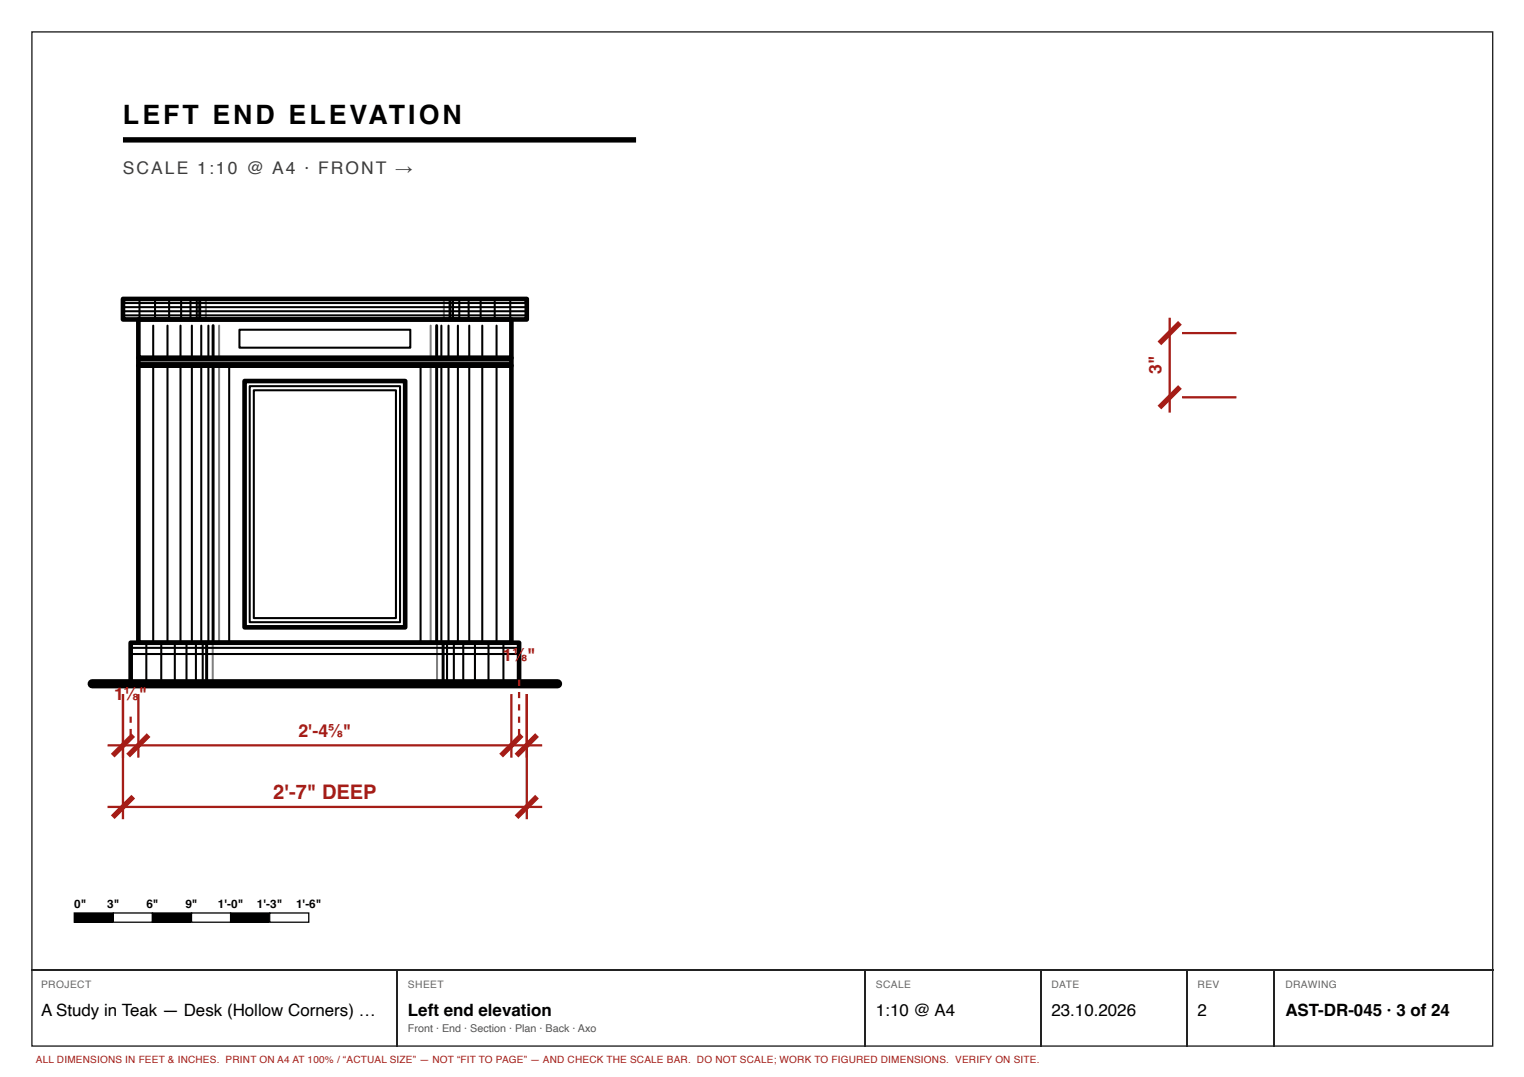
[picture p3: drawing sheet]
<svg xmlns="http://www.w3.org/2000/svg" width="297mm" height="210mm" viewBox="0 0 297 210" stroke-linecap="round" stroke-linejoin="round" font-family="sans-serif">
<path d="M6.2 6.2h284.7v197.7h-284.7z" fill="none" stroke="#222" stroke-width=".26"/>
<path d="M24 27.3h100" fill="none" stroke="#000" stroke-width="1" stroke-linecap="butt"/>
<path d="M24 58.3h78.7v4h-78.7zM27 62.3h72.7v7.5h-72.7zM27 69.8h72.7v1.5h-72.7zM27 71.3h72.7v54h-72.7zM47.7 74.3h31.3v48h-31.3zM25.5 125.3h75.7v8h-75.7z" fill="none" stroke="#000" stroke-width=".9"/>
<g fill="none" stroke="#000" stroke-width=".4">
<path d="M24 59.1h78.7M24 59.9h78.7M27.2 58.3v4M30.2 58.3v4M33 58.3v4M35.3 58.3v4M37.1 58.3v4M38.3 58.3v4M40.1 58.3v4M86.5 58.3v4M88.3 58.3v4M89.5 58.3v4"/>
<path d="M91.3 58.3v4M93.7 58.3v4M96.4 58.3v4M99.4 58.3v4M24 60.7h78.7M24 61.5h78.7M27 70.3h72.7M27 70.8h72.7M29.9 63.5v6.3M29.9 71.3v54M32.6 63.5v6.3M32.6 71.3v54"/>
<path d="M35.2 63.5v6.3M35.2 71.3v54M37.4 63.5v6.3M37.4 71.3v54M39.2 63.5v6.3M39.2 71.3v54M40.6 63.5v6.3M40.6 71.3v54M42.7 63.5v6.3M42.7 71.3v54M44.7 71.3v54M46.7 64.3h33.3v3.5h-33.3z"/>
<path d="M48.7 75.3h29.3v46h-29.3zM49.5 76.1h27.7v44.4h-27.7zM82 71.3v54M83.9 63.5v6.3M83.9 71.3v54M86 63.5v6.3M86 71.3v54M87.4 63.5v6.3M87.4 71.3v54M89.2 63.5v6.3M89.2 71.3v54M91.5 63.5v6.3"/>
<path d="M91.5 71.3v54M94 63.5v6.3M94 71.3v54M96.8 63.5v6.3M96.8 71.3v54M25.5 126.3h75.7M25.5 127.5h75.7M28.5 125.3v8M31.4 125.3v8M34.1 125.3v8M36.3 125.3v8M38.2 125.3v8"/>
<path d="M39.5 125.3v8M41.5 125.3v8M85.2 125.3v8M87.1 125.3v8M88.4 125.3v8M90.3 125.3v8M92.6 125.3v8M95.2 125.3v8M98.1 125.3v8"/>
</g>
<path d="M38.9 58.3v4M87.7 58.3v4M41.5 63.5v6.3M41.5 71.3v54M85.1 63.5v6.3M85.1 71.3v54M40.3 125.3v8M86.4 125.3v8" fill="none" stroke="#000" stroke-width=".58"/>
<path d="M18 133.3h90.7" fill="none" stroke="#000" stroke-width="1.8"/>
<path d="M24 135.3v12.4M27 135.3v12.4M99.7 135.3v12.4M102.7 135.3v12.4M21 145.3h84.7" fill="none" stroke="#a51d17" stroke-width=".44"/>
<path d="M26 143.3l-4 4M29 143.3l-4 4M101.7 143.3l-4 4M104.7 143.3l-4 4" fill="none" stroke="#a51d17" stroke-width="1" stroke-linecap="butt"/>
<g fill="#a51d17">
<path d="M25.2 142.1h.5v1.2h-.5zM25.2 139.7h.5v1.2h-.5z"/>
<path d="M100.9 142.1h.5v1.2h-.5zM100.9 139.7h.5v1.2h-.5zM100.9 137.3h.5v1.2h-.5zM100.9 134.9h.5v1.2h-.5zM100.9 132.5h.5v1.2h-.5z"/>
</g>
<path d="M228 61.9v18.5M230.4 64.9h10.6M230.4 77.4h10.6M24 135.3v24.4M102.7 135.3v24.4M21 157.3h84.7" fill="none" stroke="#a51d17" stroke-width=".44"/>
<path d="M230 62.9l-4 4M230 75.4l-4 4M26 155.3l-4 4M104.7 155.3l-4 4" fill="none" stroke="#a51d17" stroke-width="1" stroke-linecap="butt"/>
<path d="M14.5 177.9h7.6v1.8h-7.6z" fill="#000"/>
<path d="M14.5 177.9h7.6v1.8h-7.6z" fill="none" stroke="#000" stroke-width=".25"/>
<path d="M22.1 177.9h7.6v1.8h-7.6z" fill="#fff"/>
<path d="M22.1 177.9h7.6v1.8h-7.6zM29.7 177.9h7.6v1.8h-7.6z" fill="none" stroke="#000" stroke-width=".25"/>
<path d="M29.7 177.9h7.6v1.8h-7.6z" fill="#000"/>
<path d="M37.3 177.9h7.6v1.8h-7.6z" fill="#fff"/>
<path d="M37.3 177.9h7.6v1.8h-7.6zM44.9 177.9h7.7v1.8h-7.7z" fill="none" stroke="#000" stroke-width=".25"/>
<path d="M44.9 177.9h7.7v1.8h-7.7z" fill="#000"/>
<path d="M52.6 177.9h7.6v1.8h-7.6z" fill="#fff"/>
<path d="M52.6 177.9h7.6v1.8h-7.6z" fill="none" stroke="#000" stroke-width=".25"/>
<path d="M6.1 189h284.9M77.4 189.2v14.8M168.7 189.2v14.8M202.8 189.2v14.8M231.4 189.2v14.8M248.3 189.2v14.8" fill="none" stroke="#222" stroke-width=".26"/>
<text font-size="5.2" x="24" y="24.3">LEFT END ELEVATION</text>
<text font-size="3.9" fill="#a51d17" x="53.2" y="155.7">2'-7&quot; DEEP</text>
<text font-size="3.4" fill="#3d3d3d" x="24" y="33.9">SCALE 1:10 @ A4 · FRONT →</text>
<g font-size="3.4" fill="#a51d17">
<text x="226.4" y="72.9" transform="rotate(-90 226.4 72.9)">3&quot;</text>
<text x="97.9" y="128.9">1⅛&quot;</text>
<text x="22.2" y="136.5">1</text>
<text x="24.2" y="136.5">⅛</text>
<text x="27" y="136.5">&quot;</text>
<text x="58.2" y="143.7">2'-4⅝&quot;</text>
</g>
<g font-size="3.3">
<text x="8" y="197.9">A Study in Teak — Desk (Hollow Corners) …</text>
<text x="79.5" y="197.9">Left end elevation</text>
<text x="170.7" y="197.9">1:10 @ A4</text>
<text x="204.9" y="197.9">23.10.2026</text>
<text x="233.4" y="197.9">2</text>
<text x="250.5" y="197.9">AST-DR-045 · 3 of 24</text>
</g>
<g font-size="2.3">
<text x="14.5" y="176.9">0&quot;</text>
<text x="20.9" y="176.9">3&quot;</text>
<text x="28.5" y="176.9">6&quot;</text>
<text x="36.1" y="176.9">9&quot;</text>
<text x="42.5" y="176.9">1'-0&quot;</text>
<text x="50.1" y="176.9">1'-3&quot;</text>
<text x="57.7" y="176.9">1'-6&quot;</text>
</g>
<text font-size="2.1" fill="#555" x="79.5" y="201.1">Front · End · Section · Plan · Back · Axo</text>
<g font-size="2" fill="#666">
<text x="8" y="192.6">PROJECT</text>
<text x="79.5" y="192.6">SHEET</text>
<text x="170.7" y="192.6">SCALE</text>
<text x="204.9" y="192.6">DATE</text>
<text x="233.4" y="192.6">REV</text>
<text x="250.5" y="192.6">DRAWING</text>
</g>
<text font-size="1.9" fill="#a51d17" x="7" y="207.2">ALL DIMENSIONS IN FEET &amp; INCHES. PRINT ON A4 AT 100% / “ACTUAL SIZE” — NOT “FIT TO PAGE” — AND CHECK THE SCALE BAR. DO NOT SCALE; WORK TO FIGURED DIMENSIONS. VERIFY ON SITE.</text>
</svg>
